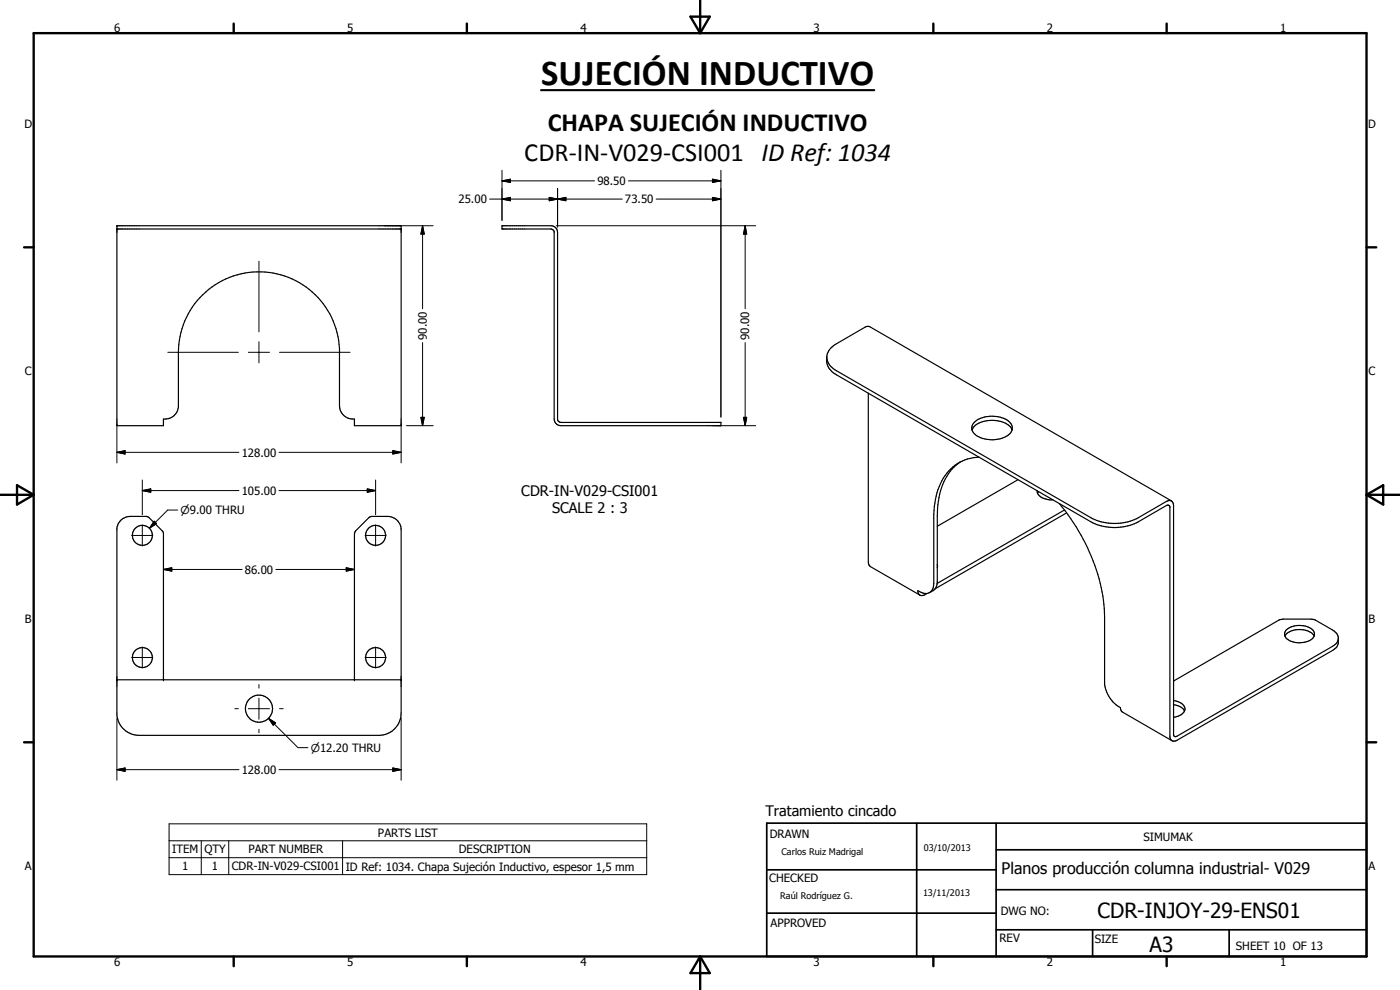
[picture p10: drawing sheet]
<svg xmlns="http://www.w3.org/2000/svg" width="420mm" height="297mm" viewBox="0 0 420 297" stroke-linecap="round" stroke-linejoin="round" font-family="sans-serif">
<g fill="none" stroke="#000" stroke-width=".35">
<path d="M35.1 67.7h85.3v60h-14v-2a4.1 4.1 0 0 1-4.5-4v-17.2a24.2 24.2 0 0 0-24.8-22.9 24.2 24.2 0 0 0-23.6 24.1v16.5a4.1 4.1 0 0 1-4.4 3.5v2h-14zM35.1 68.7h85.3M150.7 67.7h15a2.07 2.07 0 0 1 1.6 2v56.2l.2 .5 .8 .3h48.1v1h-48.1a2 2 0 0 1-2-2v-56.2l-.2-.4-.8-.4h-14.6zM248.1 107.4a5 5 0 0 0 3 3.9l76.3 44.1a15.6 15.6 0 0 0 14.2 0l8.4-4.9 .8-.3 .8 .1M260.6 118l.1 51.2 .5 .8 14.9 8.6M288.3 138.6a17.4 17.4 0 0 0-6.9 13.9l-.1 21.9a3.1 3.1 0 0 1-1.2 2.8l-1.1 .6M291.7 129a6.1 6.1 0 0 1 6-2.9 6.9 6.9 0 0 1 5.9 2.6l.1 .3M292.3 126.8a8.9 8.9 0 0 1 10.2-.6 2.62 2.62 0 0 1 1.3 2.7 2.62 2.62 0 0 1-2 2.1 9.1 9.1 0 0 1-9.1-.6 2.31 2.31 0 0 1-.4-3.6zM293.8 137.2a13.6 13.6 0 0 0-12.6 10.6l-.8 4.2-.2 2.3v20.7a3 3 0 0 1-1.2 2.8M305.5 143.9l-24.2 14M311.3 147.2a3.2 3.2 0 0 0 3.2 2.7l1.5 .1M311.7 147.5l-.3 .5"/>
<path d="M317.9 151.1a57.8 57.8 0 0 1 13.5 31.5l.1 22.5a9.3 9.3 0 0 0 4.7 7.2l.3 1.1 .4 .3 14.8 8.5M319.4 153l-38.1 22M320.1 153.9l-39.4 22.8M351.6 150.3l-90.5-52.3h-1.3l-8.7 5.1a5.2 5.2 0 0 0-3 4.7 5.2 5.2 0 0 0 3 4.7l76.3 44.1a15.6 15.6 0 0 0 14.2 0l8.4-4.9 .6-.1 .5 .3v69.3l.6 1M351.6 150.3l.5 .8 .1 .6v68.8l.3 .5 .7-.1 46.7-27 1.3-1.1 .4-1M279 177.8a3.4 3.4 0 0 1-3.5-.6 1.29 1.29 0 0 0 .6 1.4 1.29 1.29 0 0 0 1.5-.2l.6-.3M281.3 169.3v1M385.6 190.9a5.5 5.5 0 0 1 6.6-1.7l1.6 .8 .6 .9M385.9 189.1a6.3 6.3 0 0 1 8.3 .2 2.17 2.17 0 0 1-1.8 3.1 5.9 5.9 0 0 1-6.8-1.5l-.1-.9zM35.1 204h85.3M49.1 204v-44.1l-.3-.5-4.4-4.3-5.3-.2a4 4 0 0 0-4 3.6v56a6.7 6.7 0 0 0 6.6 6.1h72a6.7 6.7 0 0 0 6.7-6.6v-55a4 4 0 0 0-4-4.1l-5.3 .2-4.3 4.2-.4 .6v44.1M352.2 204.3l32-18.4h10.1l5.6 3.1 1.5 1.5a3.5 3.5 0 0 1 0 3.2l-.4 .7-1.1 .8-46.7 26.9-.8 .3-.7-.2"/>
<path d="M352.2 210.2a3.3 3.3 0 0 1 3.4 2.7l-.4 .8-.8 .8-2.2 .8M352.2 211.4a4.2 4.2 0 0 1 3.3 1.9"/>
<circle cx="42.7" cy="160.6" r="3"/>
<circle cx="112.7" cy="160.6" r="3"/>
<circle cx="42.7" cy="197.3" r="2.99"/>
<circle cx="112.7" cy="197.3" r="2.99"/>
<circle cx="77.7" cy="212.6" r="4.1"/>
</g>
<g fill="#000">
<circle cx="35.1" cy="67.7" r=".18"/>
<circle cx="35.1" cy="68.7" r=".18"/>
<circle cx="35.1" cy="204" r=".18"/>
<circle cx="49.1" cy="204" r=".18"/>
<circle cx="106.4" cy="204" r=".18"/>
<circle cx="120.4" cy="204" r=".18"/>
</g>
<g fill="none" stroke="#000" stroke-width=".71">
<path d="M10.1 9.9h400v277.1h-400zM70.1 7.1v2.8M140.1 7.1v2.8M207.2 5h5.8l-2.9 4.9zM210.1 0v9.9M280.1 7.1v2.8M350.1 7.1v2.8M7.2 74.2h2.9M410.1 74.2h2.9M.1 148.5h10M5.1 145.6l5 2.9-5 2.9zM410.1 148.5h10"/>
<path d="M410.1 148.5l5-2.9v5.8zM7.2 222.7h2.9M410.1 222.7h2.9M70.1 287v2.9M140.1 287v2.9M210.1 287v10M210.1 287l2.9 5h-5.8zM280.1 287v2.9M350.1 287v2.9"/>
</g>
<path d="M230.1 247h180v40h-180zM275.1 247v40M298.9 255h111.2M298.9 247v40M230.1 274h68.8M230.1 261h68.8M298.9 279h111.2M298.9 267h111.2M327.9 279v8M368.9 279v8" fill="none" stroke="#000" stroke-width=".51"/>
<g fill="none" stroke="#000" stroke-width=".3">
<path d="M146.9 59.7h39.9M150.7 59.7l2.5-.5v1zM150.7 54.3l2.5-.5v.9zM150.7 51.1v15M150.7 54.3h27.7M164.8 59.2l2.5 .5-2.5 .5zM164.8 59.2l5 1v-1l-5 1zM167.3 59.7l2.5-.5v1zM167.3 56.6v11.5M188.6 54.3h27.8M196.9 59.7h19.5M213.8 59.2l2.6 .5-2.6 .5z"/>
<path d="M213.8 53.8l2.6 .5-2.6 .4zM216.4 51.1v74M77.7 78.4v21.2M115.3 67.7h14.7M126.8 67.7l.5 2.5h-1zM126.8 67.7v24.9M167 67.7h59.8M223.6 67.7l.5 2.5h-1zM223.6 67.7v24.9M50.4 105.7h21.1M74.5 105.7h6.4M77.7 102.5v6.4"/>
<path d="M83.9 105.7h21.2M126.8 102.8v24.9M223.6 102.8v24.9M35.1 135.7l2.4-.5v1zM35.1 135.7h36.6M35.1 127.3v11.6M83.7 135.7h36.7M117.9 135.2l2.5 .5-2.5 .5zM120.4 127.3v11.6M122 127.7h8M126.3 125.2h1l-.5 2.5zM213.9 127.7h12.9"/>
<path d="M223.1 125.2h1l-.5 2.5zM42.7 147.2l2.5-.5v1zM42.7 147.2h29M42.7 144v10.4M42.7 157.5v6.3M46.3 156.4l.7 .7-2.1 1.4zM53.3 153h-3l-5.4 5.5M83.7 147.2h29M110.2 146.7l2.5 .5-2.5 .5zM112.7 144v10.4M112.7 157.5v6.3M39.5 160.7h6.4"/>
<path d="M49.1 170.9l2.5-.6v1.1zM49.1 170.9h23.6M82.8 170.9h23.6M103.9 170.3l2.5 .6-2.5 .5zM109.5 160.7h6.4M39.5 197.3h6.4M42.7 194.1v6.3M109.5 197.3h6.4M112.7 194.1v6.3M35.1 215.6v18.5M70.5 212.6h1M74.5 212.6h6.4"/>
<path d="M77.7 205.4v1.1M77.7 209.5v6.3M77.7 218.8v1.1M80.6 215.5l2.1 1.4-.7 .7zM80.6 215.5l8.8 8.8h3M83.9 212.6h1.1M120.4 215.6v18.5M35.1 230.9l2.4-.5v1zM35.1 230.9h36.6M83.7 230.9h36.7M117.9 230.4l2.5 .5-2.5 .5zM50.7 247.2h143.4v15.2h-143.4z"/>
<path d="M50.7 252.3h143.4M50.7 257.3h143.4M60.4 252.3v10.1M68.7 252.3v10.1M102.8 252.3v10.1"/>
</g>
<path d="M162.4 27.1h100" fill="none" stroke="#000" stroke-width=".63"/>
<g fill="#000">
<path d="M150.7 59.7l2.5-.5v1zM150.7 54.3l2.5-.5v.9zM167.3 59.7l2.5-.5v1zM213.8 53.8l2.6 .5-2.6 .4zM126.8 67.7l.5 2.5h-1zM164.8 59.2l2.5 .5-2.5 .5zM213.8 59.2l2.6 .5-2.6 .5zM223.6 67.7l.5 2.5h-1zM35.1 135.7l2.4-.5v1zM117.9 135.2l2.5 .5-2.5 .5zM126.3 125.2h1l-.5 2.5zM223.1 125.2h1l-.5 2.5z"/>
<path d="M42.7 147.2l2.5-.5v1zM46.3 156.4l.7 .7-2.1 1.4zM110.2 146.7l2.5 .5-2.5 .5zM49.1 170.9l2.5-.6v1.1zM103.9 170.3l2.5 .6-2.5 .5zM80.6 215.5l2.1 1.4-.7 .7zM35.1 230.9l2.4-.5v1zM117.9 230.4l2.5 .5-2.5 .5z"/>
</g>
<text font-size="11" x="162.4" y="25.5">SUJECIÓN INDUCTIVO</text>
<g font-size="7.9">
<text x="164.4" y="39.2">CHAPA SUJECIÓN INDUCTIVO</text>
<text x="157.3" y="48.2">CDR-IN-V029-CSI001 ID Ref: 1034</text>
</g>
<g font-size="6.3">
<text x="329.4" y="275.4">CDR-INJOY-29-ENS01</text>
<text x="345" y="285.6">A3</text>
</g>
<text font-size="4.8" x="300.6" y="262.1">Planos producción columna industrial- V029</text>
<g font-size="4.4">
<text x="156.5" y="148.8">CDR-IN-V029-CSI001</text>
<text x="165.7" y="154.1">SCALE 2 : 3</text>
<text x="229.7" y="244.7">Tratamiento cincado</text>
</g>
<g font-size="3.4">
<text x="34.2" y="9.6">6</text>
<text x="104.2" y="9.6">5</text>
<text x="174.2" y="9.6">4</text>
<text x="244.2" y="9.6">3</text>
<text x="314.2" y="9.6">2</text>
<text x="384.2" y="9.6">1</text>
<text x="7.4" y="38.4">D</text>
<text x="410.6" y="38.4">D</text>
<text x="179.3" y="55.5">98.50</text>
<text x="137.6" y="61">25.00</text>
<text x="187.6" y="61">73.50</text>
<text x="128.1" y="102" transform="rotate(-90 128.1 102)">90.00</text>
<text x="224.9" y="102" transform="rotate(-90 224.9 102)">90.00</text>
<text x="7.5" y="112.6">C</text>
<text x="410.7" y="112.6">C</text>
<text x="72.5" y="137">128.00</text>
<text x="72.5" y="148.5">105.00</text>
<text x="73.5" y="172.1">86.00</text>
<text x="7.5" y="186.9">B</text>
<text x="410.7" y="186.9">B</text>
<text x="72.5" y="232.2">128.00</text>
<text x="113.4" y="251">PARTS LIST</text>
<text x="231" y="251.4">DRAWN</text>
<text x="51.7" y="256.1">ITEM</text>
<text x="61.3" y="256.1">QTY</text>
<text x="74.5" y="256.1">PART NUMBER</text>
<text x="137.7" y="256.1">DESCRIPTION</text>
<text x="343.1" y="252.3">SIMUMAK</text>
<text x="7.4" y="261.1">A</text>
<text x="54.7" y="261.2">1</text>
<text x="63.6" y="261.2">1</text>
<text x="69.6" y="261.2">CDR-IN-V029-CSI001</text>
<text x="103.7" y="261.3">ID Ref: 1034. Chapa Sujeción Inductivo, espesor 1,5 mm</text>
<text x="410.7" y="261.1">A</text>
<text x="230.9" y="264.5">CHECKED</text>
<text x="300.3" y="274.4">DWG NO:</text>
<text x="231.3" y="278.2">APPROVED</text>
<text x="300" y="282.6">REV</text>
<text x="328.5" y="283">SIZE</text>
<text x="370.9" y="285.1">SHEET 10 OF 13</text>
<text x="34.2" y="289.9">6</text>
<text x="104.2" y="289.9">5</text>
<text x="174.2" y="289.9">4</text>
<text x="244.2" y="289.9">3</text>
<text x="314.2" y="289.9">2</text>
<text x="384.2" y="289.9">1</text>
</g>
<g font-size="3.3">
<text x="54.1" y="154.3">n9.00 THRU</text>
<text x="93.2" y="225.6">n12.20 THRU</text>
</g>
<g font-size="2.7">
<text x="234.5" y="256.6">Carlos Ruiz Madrigal</text>
<text x="277.2" y="255.3">03/10/2013</text>
<text x="234.1" y="269.7">Raúl Rodríguez G.</text>
<text x="277" y="268.7">13/11/2013</text>
</g>
</svg>
